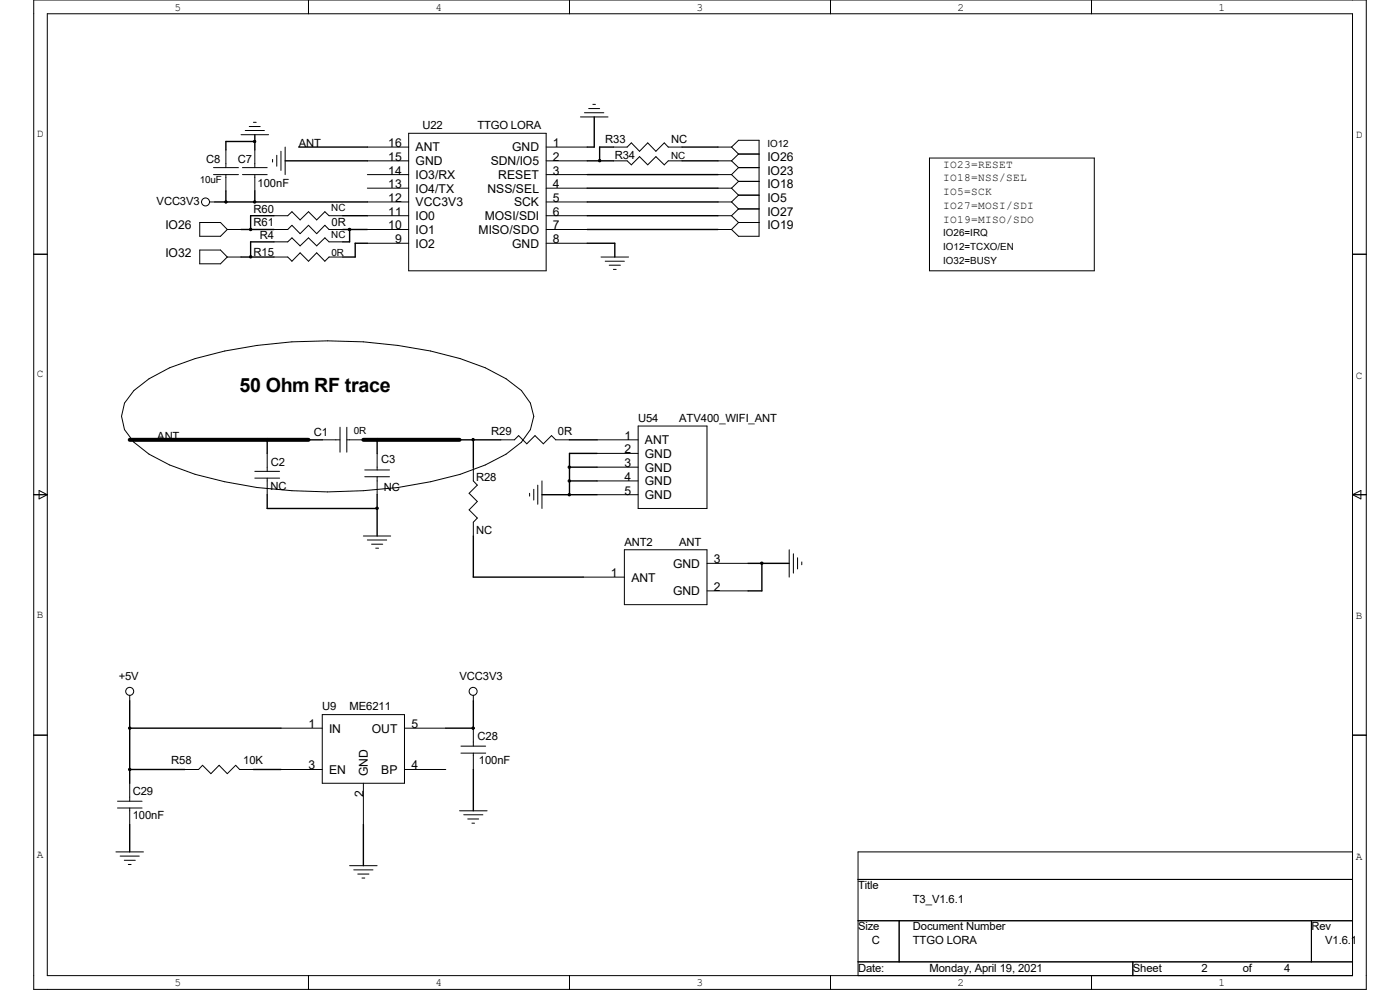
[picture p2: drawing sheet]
<svg xmlns="http://www.w3.org/2000/svg" width="297mm" height="210mm" viewBox="0 0 297 210" stroke-linecap="round" stroke-linejoin="round" font-family="sans-serif">
<g fill="none" stroke="#000" stroke-width=".21">
<path d="M7.2 0h282.7v209.9h-282.7zM10 2.9h276.9v204.1h-276.9zM65.4 0v2.9M120.8 0v2.9M176.2 0v2.9M231.6 0v2.9M45.3 37h5.3M45.3 35.6h5.3M47.9 31.8v3.8M47.9 37v3.5M51.1 28.6h5.9M51.4 37h5.3"/>
<path d="M51.4 35.6h5.3M52 27.7h4.1M52.9 26.8h2.3M53.8 26h.6M54.1 31.8v3.8M54.1 37v3.5M57.8 33.8v.6M58.7 32.9v2.4M59.6 32.1v4.1M60.5 31.2v5.8M77.9 31.2h8.8M77.9 39.9h8.8"/>
<path d="M77.9 37h8.8M77.9 34.1h8.8M86.7 28.3h29.2v29.1h-29.2zM115.9 31.2h8.7M115.9 39.9h8.7M115.9 37h8.7M115.9 34.1h8.7M123.1 24.8h5.9M124 23.9h4.1M124.9 23h2.3M125.8 22.1h.5M130.1 31.2h3l.8-.9 1.8 1.8 1.7-1.8 1.7 1.8 1.8-1.8 .9 .9h2.9"/>
<path d="M130.1 34.1h3l.8 .9 1.8-1.8 1.7 1.8 1.7-1.8 1.8 1.8 .9-.9h2.9M152.3 31.2h2.9M152.3 39.9h2.9M152.3 37h2.9M152.3 34.1h2.9M155.2 31.2l1.5-1.4h4.3v20.3h-4.3l-1.5-1.4M155.2 34.1l1.5 1.5M155.2 31.2l1.5 1.5M155.2 37l1.5 1.5M155.2 39.9l1.5 1.5M156.7 35.6h4.3M156.7 32.7h4.3"/>
<path d="M156.7 32.7l-1.5 1.4M156.7 38.5h4.3M156.7 35.6l-1.5 1.4M156.7 38.5l-1.5 1.4M197.2 33.5h35v23.9h-35zM7.2 53.9h2.8M42.4 47.2h4.4l1.4 1.5-1.4 1.4h-4.4zM42.4 53h4.4l1.4 1.5-1.4 1.5h-4.4zM44.4 42.8h1.2M48.2 48.7h2.9M48.2 54.5h2.9M58.1 48.7h2.9l.9-.9 1.8 1.8 1.7-1.8 1.8 1.8 1.7-1.8 .9 .9h2.9"/>
<path d="M58.1 45.8h2.9l.9-.9 1.8 1.8 1.7-1.8 1.8 1.8 1.7-1.8 .9 .9h2.9M58.1 54.5h2.9l.9 .9 1.8-1.8 1.7 1.8 1.8-1.8 1.7 1.8 .9-.9h2.9M58.1 51.3h2.9l.9-.8 1.8 1.7 1.7-1.7 1.8 1.7 1.7-1.7 .9 .8h2.9M77.9 48.7h8.8M77.9 45.8h8.8M77.9 42.8h8.8M77.9 51.6h8.8M115.9 48.7h8.7M115.9 45.8h8.7M115.9 42.8h8.7M115.9 51.6h8.7M127.5 54.5h5.8"/>
<path d="M128.4 55.4h4.1M129.2 56.3h2.4M130.1 57.1h.6M152.3 48.7h2.9M152.3 45.8h2.9M152.3 42.8h2.9M155.2 42.8l1.5 1.5M155.2 45.8l1.5 1.4M156.7 47.2h4.3M156.7 41.4h4.3M156.7 44.3h4.3M156.7 41.4l-1.5 1.4"/>
<path d="M156.7 44.3l-1.5 1.5M156.7 47.2l-1.5 1.5M286.9 53.9h3M28.4 82.8l3.2-2.5 4.4-2.3a86.9 86.9 0 0 1 33.5-5.7 99.4 99.4 0 0 1 28.1 3.8l5.4 1.9 4.4 2.3 3.2 2.5 1.9 2.7 .7 2.8-.7 2.8-1.9 2.7-3.2 2.6-4.4 2.2-5.4 2a108.6 108.6 0 0 1-49.9 1.6l-6.3-1.6-5.4-2-4.4-2.2-3.2-2.6-2-2.7-.6-2.8 .6-2.8zM54.1 100h5.2M56.7 96.2v3.8M68.4 93.3h3.7M72.1 90.6v5.3M73.6 93.3h3.5M73.6 90.6v5.3M77.4 99.7h5.2M80 96.2v3.5"/>
<path d="M100.4 99.1v2.9l.9 .9-1.8 1.7 1.8 1.8-1.8 1.8 1.8 1.7-.9 .9v2.9M106.2 93.3h2.9l.9-.9 1.8 1.7 1.7-1.7 1.8 1.7 1.7-1.7 .9 .9h2.9M126.7 93.3h8.7M126.7 96.2h8.7M126.7 99.1h8.7M135.4 90.4h14.6v17.5h-14.6zM7.2 104.9h2.8M8.3 104.1l1.7 .8-1.7 .9zM54.1 101.4h5.2M56.7 101.4v3.5M77.1 113.7h5.8M77.4 101.1h5.2"/>
<path d="M77.9 114.6h4.1M78.8 115.4h2.4M79.7 116.3h.6M80 101.1v3.8M112.4 104.6v.6M113.2 103.8v2.3M114.1 102.9v4.1M115 102v5.9M126.7 104.9h8.7M126.7 102h8.7M132.5 116.6h17.5v11.7h-17.5zM150 119.5h8.7"/>
<path d="M167.4 116.6v5.8M168.3 117.5v4.1M169.2 118.3v2.4M170.1 119.2v.6M286.9 104.9h3M286.9 104.9l1.8-.8v1.7zM123.7 122.4h8.8M150 125.3h8.7M7.2 156h2.8M27.5 147.5v1.2M59.6 154.5h8.8M68.4 151.6h17.4v14.6h-17.4z"/>
<path d="M85.8 154.5h8.8M97.8 158.3h5.2M97.8 159.8h5.2M100.4 147.5v1.2M100.4 154.5v3.8M100.4 159.8v3.4M286.9 156h3M24.9 170h5.2M24.9 171.4h5.2M27.5 166.2v3.8M27.5 171.4v3.5M39.2 163.2h2.9l.9-.9 1.7 1.8 1.8-1.8 1.7 1.8 1.8-1.8 .8 .9h3"/>
<path d="M59.6 163.2h8.8M77.1 166.2v8.7M85.8 163.2h8.8M97.5 172h5.8M98.4 172.8h4M99.2 173.7h2.4M100.1 174.6h.6M24.6 180.7h5.8M25.5 181.6h4M26.4 182.5h2.3M27.2 183.4h.6M74.2 183.6h5.8"/>
<path d="M75.1 184.5h4M75.9 185.4h2.4M76.8 186.3h.6M182 186.6h104.9M182 195.3h104.9M190.8 195.3v8.7M278.2 195.3v8.7M286.9 180.7h-104.9v26.3M65.4 207v2.9M120.8 207v2.9M176.2 207v2.9M182 204h104.9"/>
<path d="M231.6 207v2.9M240.3 204v3"/>
<circle cx="43.6" cy="42.8" r=".85"/>
<circle cx="27.5" cy="146.7" r=".85"/>
<circle cx="100.4" cy="146.7" r=".85"/>
</g>
<path d="M27.5 93.3h37.9M77.1 93.3h20.4" fill="none" stroke="#000" stroke-width=".85"/>
<g fill="none" stroke="#000" stroke-width=".3">
<path d="M54.1 30h-6.2v1.8M54.1 28.6v3.2M60.5 34.1h17.4M63.4 31.2h14.5M124.6 34.1h5.5M124.6 37h27.7M124.6 39.9h27.7M126.1 24.8v6.4h-1.5M130.1 31.2h-2.9v2.9M144.7 31.2h7.6M144.7 34.1h7.6M45.6 42.8h32.3"/>
<path d="M47.9 42.8h.1M47.9 40.5v2.3M51.1 48.7h7M51.1 54.5h7M54.1 42.8h.1M54.1 40.5v2.3M58.1 45.8h-4.9v2.9M58.1 51.3h-4.9v3.2M72.7 48.7h5.2M72.7 45.8h5.2M74.2 48.7v2.6h-1.5M77.9 51.6h-2.5v2.9h-2.7"/>
<path d="M124.6 42.8h27.7M124.6 51.6h5.8v2.9M124.6 48.7h27.7M124.6 45.8h27.7M27.5 93.3h40.9M56.7 93.3v2.9M77.1 93.3h29.1M80 93.3v2.9M100.4 93.3v5.8M120.8 93.3h5.9M120.8 99.1h5.9M126.7 96.2h-5.9v8.7"/>
<path d="M56.7 104.9v3h23.3M80 104.9v8.8M100.4 113.7v8.7h23.3M115 104.9h11.7M120.8 102h5.9M158.7 119.5h8.7M161.6 119.5v5.8h-2.9M27.5 154.5h32.1M27.5 148.7v17.5M94.6 154.5h5.8M100.4 154.5h.1M100.4 148.7v5.8"/>
<path d="M27.5 174.9v5.8M27.5 163.2h11.7M53.8 163.2h5.8M77.1 174.9v8.7M100.4 163.2v8.8"/>
</g>
<g fill="#000" stroke="#000" stroke-width=".21">
<circle cx="54" cy="30" r=".25"/>
<circle cx="127.2" cy="34.1" r=".25"/>
<circle cx="47.9" cy="42.8" r=".25"/>
<circle cx="53.2" cy="54.5" r=".25"/>
<circle cx="53.2" cy="48.7" r=".25"/>
<circle cx="54" cy="42.8" r=".25"/>
<circle cx="74.2" cy="48.7" r=".27"/>
<circle cx="56.7" cy="93.3" r=".25"/>
<circle cx="80" cy="93.3" r=".27"/>
<circle cx="100.4" cy="93.3" r=".25"/>
<circle cx="120.8" cy="99.1" r=".25"/>
<circle cx="80" cy="107.8" r=".27"/>
<circle cx="120.8" cy="102" r=".25"/>
<circle cx="120.8" cy="104.9" r=".25"/>
<circle cx="161.6" cy="119.5" r=".27"/>
<circle cx="27.5" cy="154.5" r=".25"/>
<circle cx="100.4" cy="154.5" r=".25"/>
<circle cx="27.5" cy="163.2" r=".25"/>
</g>
<text font-size="4.2" x="50.8" y="83.1">50 Ohm RF trace</text>
<g font-size="2.6">
<text x="82.4" y="31.2">16</text>
<text x="82.4" y="34.1">15</text>
<text x="88.2" y="32.1">ANT</text>
<text x="88.2" y="35.1">GND</text>
<text x="104.1" y="35.1">SDN/IO5</text>
<text x="108.7" y="32.1">GND</text>
<text x="117.3" y="34.1">2</text>
<text x="117.3" y="31.2">1</text>
<text x="162.8" y="34.1">IO26</text>
<text x="82.4" y="37">14</text>
<text x="82.4" y="39.9">13</text>
<text x="88.2" y="38">IO3/RX</text>
<text x="88.2" y="40.9">IO4/TX</text>
<text x="103.4" y="40.9">NSS/SEL</text>
<text x="105.7" y="38">RESET</text>
<text x="117.3" y="39.9">4</text>
<text x="117.3" y="37">3</text>
<text x="162.8" y="37">IO23</text>
<text x="162.8" y="39.9">IO18</text>
<text x="82.4" y="42.8">12</text>
<text x="82.4" y="45.8">11</text>
<text x="88.2" y="43.8">VCC3V3</text>
<text x="88.2" y="46.7">IO0</text>
<text x="102.8" y="46.7">MOSI/SDI</text>
<text x="109.1" y="43.8">SCK</text>
<text x="117.3" y="45.8">6</text>
<text x="117.3" y="42.8">5</text>
<text x="162.8" y="42.8">IO5</text>
<text x="162.8" y="45.8">IO27</text>
<text x="35.1" y="48.7">IO26</text>
<text x="82.4" y="48.7">10</text>
<text x="83.8" y="51.6">9</text>
<text x="88.2" y="49.6">IO1</text>
<text x="88.2" y="52.5">IO2</text>
<text x="101.5" y="49.6">MISO/SDO</text>
<text x="108.7" y="52.5">GND</text>
<text x="117.3" y="48.7">7</text>
<text x="117.3" y="51.6">8</text>
<text x="162.8" y="48.7">IO19</text>
<text x="35.1" y="54.5">IO32</text>
<text x="132.5" y="93.3">1</text>
<text x="136.8" y="94.2">ANT</text>
<text x="132.5" y="96.2">2</text>
<text x="132.5" y="99.1">3</text>
<text x="136.8" y="97.1">GND</text>
<text x="136.8" y="100">GND</text>
<text x="132.5" y="102">4</text>
<text x="132.5" y="104.9">5</text>
<text x="136.8" y="103">GND</text>
<text x="136.8" y="105.9">GND</text>
<text x="151.4" y="119.5">3</text>
<text x="129.6" y="122.4">1</text>
<text x="133.9" y="123.4">ANT</text>
<text x="142.8" y="120.4">GND</text>
<text x="151.4" y="125.3">2</text>
<text x="142.8" y="126.3">GND</text>
<text x="65.4" y="154.5">1</text>
<text x="69.8" y="155.4">IN</text>
<text x="78.9" y="155.4">OUT</text>
<text x="87.3" y="154.5">5</text>
<text x="65.4" y="163.2">3</text>
<text x="69.8" y="164.2">EN</text>
<text x="78" y="164.7" transform="rotate(-90 78 164.7)">GND</text>
<text x="80.9" y="164.2">BP</text>
<text x="87.3" y="163.2">4</text>
<text x="77.1" y="169.1" transform="rotate(-90 77.1 169.1)">2</text>
</g>
<g font-size="2.4">
<text x="37" y="2.2">5</text>
<text x="92.4" y="2.2">4</text>
<text x="147.7" y="2.2">3</text>
<text x="203.1" y="2.2">2</text>
<text x="258.5" y="2.2">1</text>
<text x="7.8" y="29">D</text>
<text x="89.6" y="27.4">U22</text>
<text x="101.3" y="27.4">TTGO LORA</text>
<text x="287.7" y="29.3">D</text>
<text x="43.8" y="34.6">C8</text>
<text x="50.5" y="34.6">C7</text>
<text x="63.4" y="31.2">ANT</text>
<text x="128.4" y="30.3">R33</text>
<text x="130.4" y="33.8">R34</text>
<text x="142.4" y="30.3">NC</text>
<text x="200.1" y="35.6">IO23=RESET</text>
<text x="54.7" y="39.6">100nF</text>
<text x="200.1" y="38.5">IO18=NSS/SEL</text>
<text x="200.1" y="41.4">IO5=SCK</text>
<text x="33.2" y="43.4">VCC3V3</text>
<text x="53.8" y="45.1">R60</text>
<text x="200.1" y="44.3">IO27=MOSI/SDI</text>
<text x="200.1" y="47.2">IO19=MISO/SDO</text>
<text x="53.8" y="48">R61</text>
<text x="55.1" y="50.7">R4</text>
<text x="70.3" y="48">0R</text>
<text x="53.8" y="54.2">R15</text>
<text x="7.8" y="80.1">C</text>
<text x="287.7" y="80.3">C</text>
<text x="135.4" y="89.5">U54</text>
<text x="144.1" y="89.5">ATV400_WIFI_ANT</text>
<text x="33.4" y="93.3">ANT</text>
<text x="66.6" y="92.4">C1</text>
<text x="104.2" y="92.3">R29</text>
<text x="118.4" y="92.3">0R</text>
<text x="57.5" y="98.8">C2</text>
<text x="80.9" y="98.3">C3</text>
<text x="57.4" y="104">NC</text>
<text x="81.4" y="104.1">NC</text>
<text x="101" y="102">R28</text>
<text x="101" y="113.4">NC</text>
<text x="132.5" y="115.7">ANT2</text>
<text x="144.1" y="115.7">ANT</text>
<text x="7.8" y="131.1">B</text>
<text x="287.7" y="131.4">B</text>
<text x="25.2" y="144.3">+5V</text>
<text x="97.5" y="144.3">VCC3V3</text>
<text x="68.4" y="150.7">U9</text>
<text x="74.2" y="150.7">ME6211</text>
<text x="101.3" y="157.1">C28</text>
<text x="36.3" y="162">R58</text>
<text x="51.6" y="162">10K</text>
<text x="101.6" y="162">100nF</text>
<text x="28.2" y="168.7">C29</text>
<text x="28.2" y="173.7">100nF</text>
<text x="7.8" y="182.1">A</text>
<text x="287.7" y="182.4">A</text>
<text x="182" y="188.6">Title</text>
<text x="193.7" y="191.5">T3_V1.6.1</text>
<text x="182" y="197.4">Size</text>
<text x="193.7" y="197.4">Document Number</text>
<text x="278.2" y="197.4">Rev</text>
<text x="185" y="200.3">C</text>
<text x="193.7" y="200.3">TTGO LORA</text>
<text x="281.1" y="200.3">V1.6.1</text>
<text x="37" y="209.2">5</text>
<text x="92.4" y="209.2">4</text>
<text x="147.7" y="209.2">3</text>
<text x="182" y="206.1">Date:</text>
<text x="197.2" y="206.1">Monday, April 19, 2021</text>
<text x="203.1" y="209.2">2</text>
<text x="240.3" y="206.1">Sheet</text>
<text x="254.9" y="206.1">2</text>
<text x="258.5" y="209.2">1</text>
<text x="263.6" y="206.1">of</text>
<text x="272.4" y="206.1">4</text>
</g>
<g font-size="2.1">
<text x="142.4" y="33.8">NC</text>
<text x="162.8" y="31.2">IO12</text>
<text x="42.4" y="38.8">10uF</text>
<text x="70.3" y="44.7">NC</text>
<text x="70.3" y="50.5">NC</text>
<text x="200.1" y="50.1">IO26=IRQ</text>
<text x="200.1" y="53">IO12=TCXO/EN</text>
<text x="70.3" y="54.2">0R</text>
<text x="200.1" y="56">IO32=BUSY</text>
<text x="75.1" y="92.1">0R</text>
</g>
</svg>
